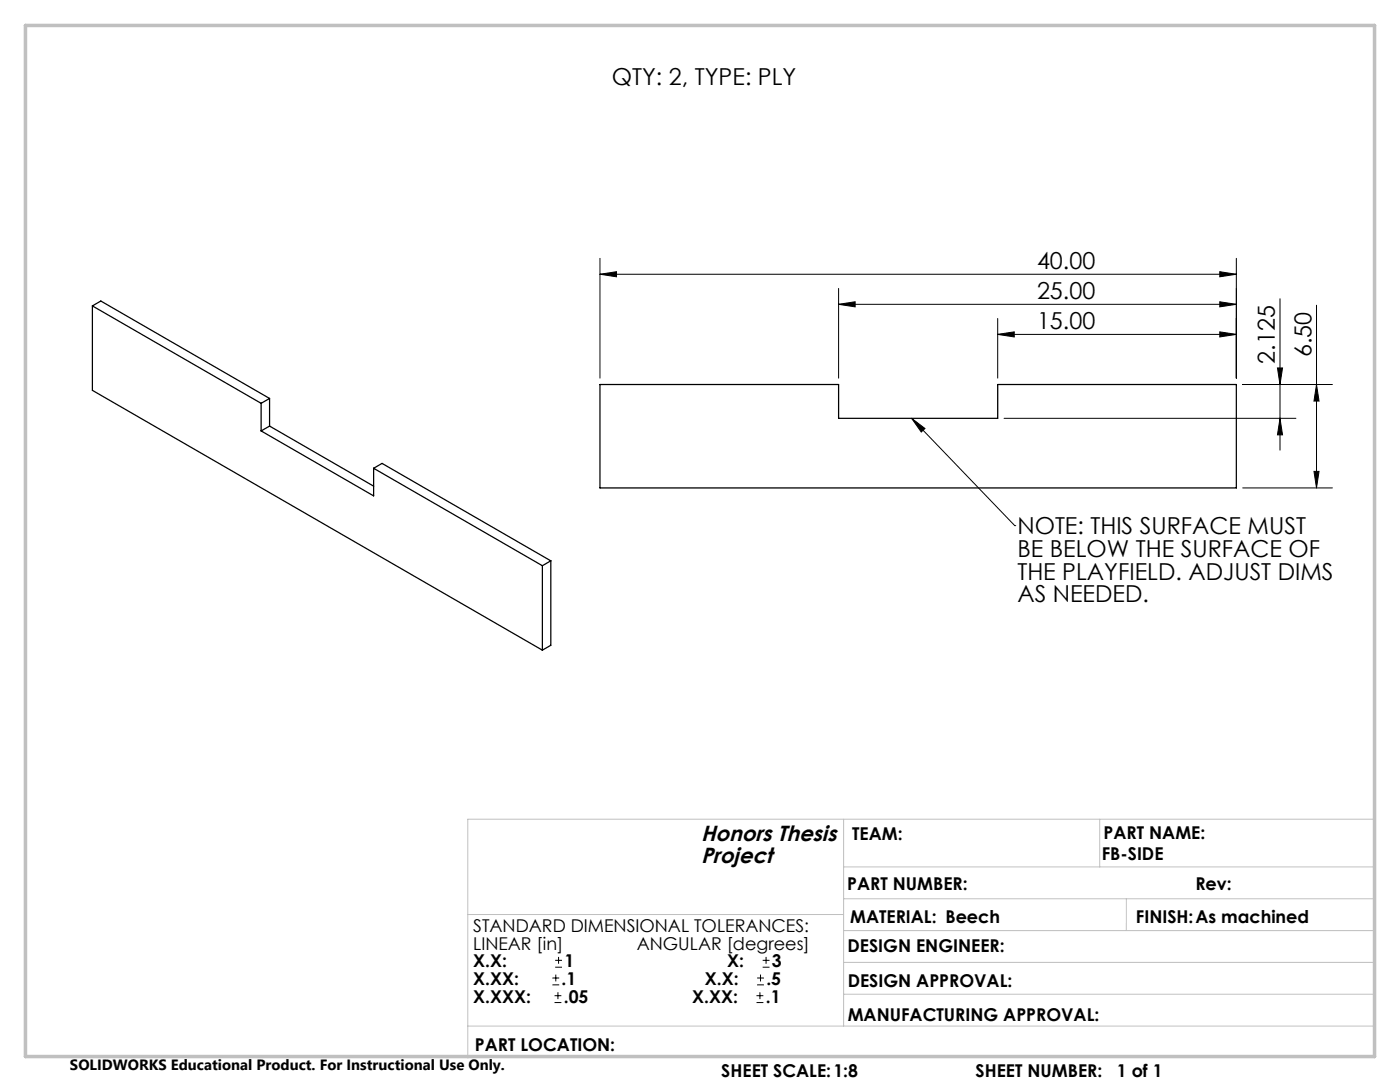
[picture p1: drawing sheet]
<svg xmlns="http://www.w3.org/2000/svg" width="279mm" height="216mm" viewBox="0 0 279 216" stroke-linecap="round" stroke-linejoin="round" font-family="sans-serif">
<g fill="none" stroke="#000" stroke-width=".25">
<path d="M18.4 61l1.7-.9 33.7 19.4M18.4 61l33.7 19.5M18.4 61v16.9l89.8 51.8M53.8 79.5l-1.7 1M53.8 79.5v5.5M119.7 76.7h47.7v6.8h31.7v-6.8h47.6v20.7h-127zM52.1 86l22.5 12.9v-5.5M52.1 80.5v5.5M53.8 85l-1.7 1M53.8 85l20.8 12M74.6 93.4l1.6-.9 33.7 19.4M74.6 93.4l33.6 19.5"/>
<path d="M108.2 112.9v16.8M109.9 111.9l-1.7 1M109.9 111.9v16.9l-1.7 .9"/>
</g>
<g fill="none" stroke="#000" stroke-width=".2">
<path d="M119.7 54.7l3.3-.5v1zM119.7 51.5v24M119.7 54.7h127M167.4 57.5v18M243.4 54.2l3.3 .5-3.3 .5zM246.7 51.5v24M255.5 59.6v30.2M167.4 60.7l3.3-.5v1zM167.4 60.7h79.3M199.1 66.7l3.3-.5v1zM199.1 63.5v12M199.1 66.7h47.6"/>
<path d="M243.4 60.2l3.3 .5-3.3 .5zM243.4 66.2l3.3 .5-3.3 .5zM248 76.7h17.9M254.9 73.4h1.1l-.5 3.3zM262.7 60.9v36.5M262.7 76.7l.5 3.3h-1zM181.9 83.5l20.6 21.4M181.9 83.5l2.7 2-.7 .7zM200.4 83.5h58.2M248 97.4h17.9M255.5 83.5l.5 3.3h-1.1zM262.2 94.1h1l-.5 3.3z"/>
<path d="M202.5 104.9h.1M110.2 196.5h1.4M110.2 195.2h1.4M110.7 198.7h1.3M110.8 193h1.4M110.8 191.6h1.4M110.9 194.5v1.3M111.4 198v1.4M111.5 190.9v1.4M151 198.7h1.3M151.1 196.5h1.4M151.1 195.2h1.4"/>
<path d="M151.7 198v1.4M151.8 194.5v1.3M152.2 193h1.4M152.2 191.6h1.4M152.9 190.9v1.4M110.7 200h1.3M151 200h1.3"/>
</g>
<path d="M168.4 179.3h105.9M168.4 163.5v41.2M168.4 173h105.9M219.5 163.5v9.5M224.8 179.3v6.4M274.3 163.5h-180.9v47.6M93.4 182.5h75M168.4 185.7h105.9M168.4 192h105.9M168.4 198.4h105.9M93.4 204.7h180.9" fill="none" stroke="#c0c0c0" stroke-width=".2"/>
<path d="M5.1 5.1h269.2v205.7h-269.2z" fill="none" stroke="#c0c0c0" stroke-width=".7"/>
<g fill="#000">
<path d="M181.9 83.5l2.7 2-.7 .7z"/>
<path d="M119.7 54.7l3.3-.5v1zM243.4 54.2l3.3 .5-3.3 .5zM199.1 66.7l3.3-.5v1zM243.4 66.2l3.3 .5-3.3 .5z"/>
<path d="M243.4 60.2l3.3 .5-3.3 .5zM167.4 60.7l3.3-.5v1z"/>
<path d="M262.7 76.7l.5 3.3h-1zM262.2 94.1h1l-.5 3.3zM254.9 73.4h1.1l-.5 3.3zM255.5 83.5l.5 3.3h-1.1z"/>
</g>
<g font-size="4.7">
<text x="122.1" y="16.9">QTY: 2, TYPE: PLY</text>
<text x="207" y="53.7">40.00</text>
<text x="207" y="59.7">25.00</text>
<text x="207" y="65.7">15.00</text>
<text x="261.7" y="71.3" transform="rotate(-90 261.7 71.3)">6.50</text>
<text x="254.4" y="72.5" transform="rotate(-90 254.4 72.5)">2.125</text>
<text x="203" y="106.6">NOTE: THIS SURFACE MUST</text>
<text x="203" y="111.2">BE BELOW THE SURFACE OF</text>
<text x="203" y="115.7">THE PLAYFIELD. ADJUST DIMS</text>
<text x="203" y="120.2">AS NEEDED.</text>
</g>
<g font-size="4.4">
<text x="139.9" y="167.9">Honors Thesis</text>
<text x="139.9" y="172.1">Project</text>
</g>
<g font-size="3.5">
<text x="170.1" y="167.6">TEAM:</text>
<text x="220.3" y="167.3">PART NAME:</text>
<text x="219.9" y="171.6">FB-SIDE</text>
<text x="169.1" y="177.6">PART NUMBER:</text>
<text x="238.6" y="177.6">Rev:</text>
<text x="94.4" y="185.9">STANDARD DIMENSIONAL TOLERANCES:</text>
<text x="169.7" y="184.2">MATERIAL: Beech</text>
<text x="226.7" y="184.2">FINISH:As machined</text>
<text x="94.4" y="189.5">LINEAR [in]</text>
<text x="127.1" y="189.5">ANGULAR [degrees]</text>
<text x="169.1" y="190">DESIGN ENGINEER:</text>
<text x="94.4" y="196.5">X.XX:</text>
<text x="94.4" y="193">X.X:</text>
<text x="112.1" y="196.5">.1</text>
<text x="112.6" y="193">1</text>
<text x="140.7" y="196.5">X.X:</text>
<text x="145.1" y="193">X:</text>
<text x="152.9" y="196.5">.5</text>
<text x="154" y="193">3</text>
<text x="169.2" y="197">DESIGN APPROVAL:</text>
<text x="94.4" y="200.1">X.XXX:</text>
<text x="112.5" y="200.1">.05</text>
<text x="138.1" y="200.1">X.XX:</text>
<text x="152.8" y="200.1">.1</text>
<text x="169.2" y="203.7">MANUFACTURING APPROVAL:</text>
<text x="94.8" y="209.6">PART LOCATION:</text>
<text x="144" y="215">SHEET SCALE:1:8</text>
<text x="194.7" y="215">SHEET NUMBER:</text>
<text x="222.9" y="215">1 of 1</text>
</g>
<text font-size="3" x="14" y="213.5">SOLIDWORKS Educational Product. For Instructional Use Only.</text>
</svg>
